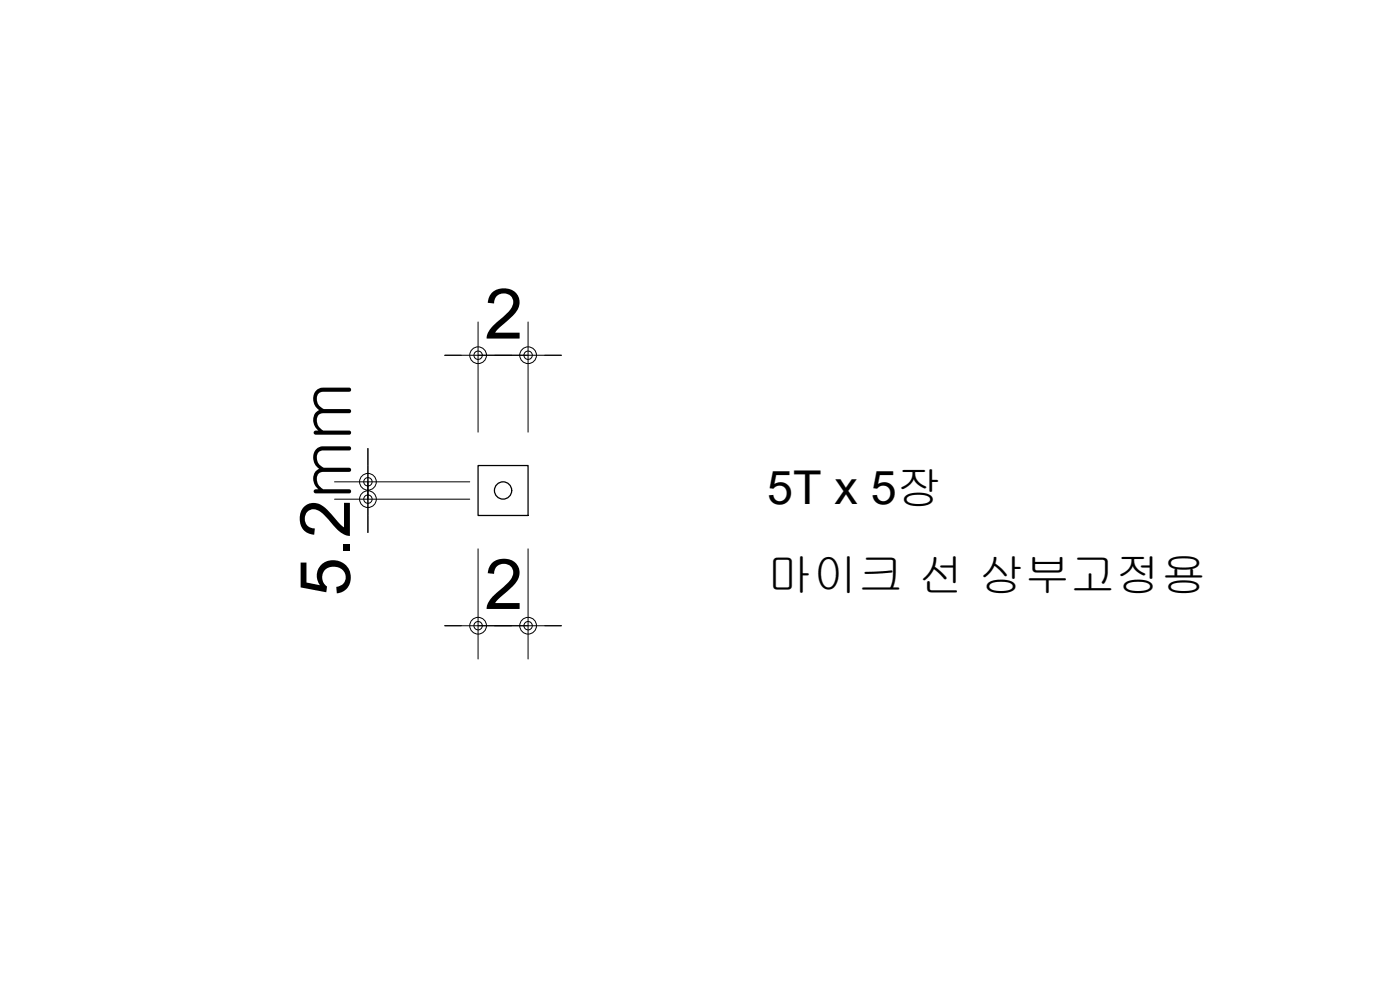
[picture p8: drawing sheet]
<svg xmlns="http://www.w3.org/2000/svg" width="420mm" height="297mm" viewBox="0 0 420 297" stroke-linecap="round" stroke-linejoin="round" font-family="sans-serif">
<!-- layer: MAIN -->
<g fill="none" stroke="#000" stroke-width=".38">
<path d="M143.5 139.7h15v15h-15z"/>
<circle cx="151" cy="147.2" r="2.59"/>
</g>
<!-- layer: AA-AXIS-DIMS -->
<g fill="none" stroke="#000" stroke-width=".3">
<path d="M143.5 96.6v33.1M158.5 96.6v33.1M133.5 106.6h5M143.5 106.6h15M163.5 106.6h5M110.4 134.6v5M100.4 144.6h40.6M100.4 149.8h40.6M110.4 144.6v5.2M110.4 154.8v5M143.5 164.7v33M158.5 164.7v33"/>
<path d="M133.5 187.7h5M143.5 187.7h15M163.5 187.7h5"/>
</g>
<!-- layer: 0 -->
<g fill="none" stroke="#000" stroke-width=".3">
<path d="M133.5 106.6h35M110.4 134.6v25.2M133.5 187.7h35"/>
<circle cx="143.5" cy="106.6" r="2.51"/>
<circle cx="143.5" cy="106.6" r="1.26"/>
<circle cx="158.5" cy="106.6" r="1.26"/>
<circle cx="158.5" cy="106.6" r="2.51"/>
<circle cx="110.4" cy="149.8" r="2.51"/>
<circle cx="110.4" cy="149.8" r="1.26"/>
<circle cx="110.4" cy="144.6" r="1.26"/>
<circle cx="110.4" cy="144.6" r="2.51"/>
<circle cx="143.5" cy="187.7" r="2.51"/>
<circle cx="143.5" cy="187.7" r="1.26"/>
<circle cx="158.5" cy="187.7" r="1.26"/>
<circle cx="158.5" cy="187.7" r="2.51"/>
</g>
<g font-size="21">
<text x="145.4" y="101.6">2</text>
<text x="105" y="178.9" transform="rotate(-90 105 178.9)">5.2</text>
<text x="145.4" y="182.7">2</text>
</g>
<text font-size="20.5" x="105" y="149.8" transform="rotate(-90 105 149.8)">mm</text>
<text font-size="14" x="230.3" y="151.3">5T x 5장</text>
<text font-size="13.6" x="230.3" y="177.2">마이크 선 상부고정용</text>
</svg>
